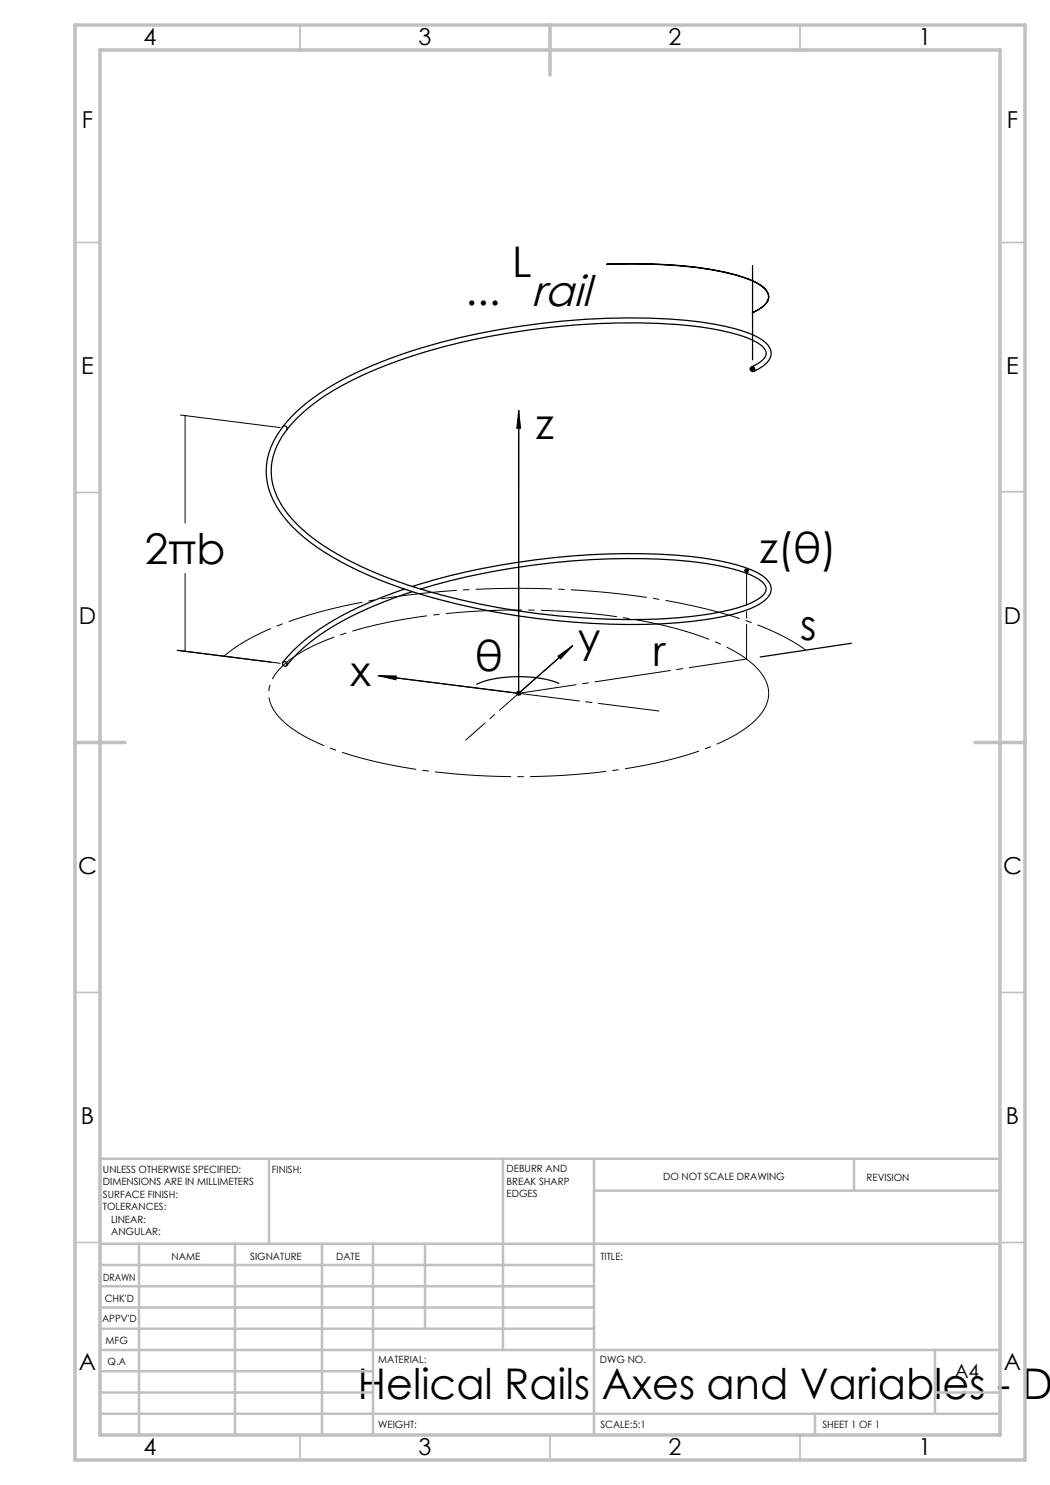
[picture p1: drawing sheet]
<svg xmlns="http://www.w3.org/2000/svg" width="210mm" height="297mm" viewBox="0 0 210 297" stroke-linecap="round" stroke-linejoin="round" font-family="sans-serif">
<g fill="none" stroke="#000" stroke-width=".2">
<path d="M150 73.8h1M150.2 73.5l.7 .7M150.5 73.3v1M150.9 73.5l-.7 .7M36.1 83l19.9 2.5M37 83.1v21.5M103.7 82.1v56.7M103.7 82.1l.4 3.6h-.7zM37 114.7v15.6M148.8 114.1h1M149 113.8l.7 .7M149.3 113.6v1"/>
<path d="M149.7 113.8l-.7 .7M36.1 130.1l19.9 2.6M75.7 135.1l28 3.6M75.7 135.1l3.6 .1-.1 .8zM103.2 138.7h1M103.4 138.3l.7 .7M103.7 138.7h.1M103.7 138.8h.1M103.7 138.2v1M104.1 138.3l-.7 .7M111.6 131.2l2.9-2-2.4 2.6zM114.5 129.2l-10.8 9.5"/>
</g>
<g fill="none" stroke="#000" stroke-width=".25">
<path d="M150.5 53.1v18.9M150.3 73.4l.9-.4a3.2 3.2 0 0 0 2-2.1 2.1 2.1 0 0 0-1.2-2 20.2 20.2 0 0 0-7.9-2.8 114.5 114.5 0 0 0-33.7-.7 124.3 124.3 0 0 0-37.1 9.3 43.6 43.6 0 0 0-14.9 10l-1 1.3M150.5 62.5a6.7 6.7 0 0 0 2.7-1.9 2.19 2.19 0 0 0-.7-3.2l-1.8-1.1a38.8 38.8 0 0 0-11.7-2.8 125 125 0 0 0-17.6-.7 109.2 109.2 0 0 1 21.3 1.2 25 25 0 0 1 9.1 2.8 3.2 3.2 0 0 1 1.9 2.9 5 5 0 0 1-3.2 2.8M150.7 74.3a5.9 5.9 0 0 0 3.4-2.9 2.63 2.63 0 0 0-1.1-3 18.6 18.6 0 0 0-8-3.1 105.2 105.2 0 0 0-28-1.4 135.3 135.3 0 0 0-40.7 8.4 51.6 51.6 0 0 0-17.2 10.2l-2.5 2.8M56.6 85.3a13.5 13.5 0 0 0-.2 17.6 37.4 37.4 0 0 0 13.6 10.4 100.8 100.8 0 0 0 25.4 8.4 145.1 145.1 0 0 0 42.9 2.6 39.1 39.1 0 0 0 12.9-3.1 4.7 4.7 0 0 0 3-3 3.1 3.1 0 0 0-1.8-3.1 23 23 0 0 0-8.5-2.9 115.8 115.8 0 0 0-33.2-.7 142.6 142.6 0 0 0-28.2 5.8M56.6 85.3a.5 .5 0 0 1 .7 0 .5 .5 0 0 1 0 .7M57.4 86a12.6 12.6 0 0 0 0 16.6 37.2 37.2 0 0 0 13.4 10 100.6 100.6 0 0 0 25.1 8.2 143.8 143.8 0 0 0 42.4 2.5 37.3 37.3 0 0 0 12.5-3 3.8 3.8 0 0 0 2.4-2.4 2.45 2.45 0 0 0-1.4-2 22.6 22.6 0 0 0-8.3-2.8 115.6 115.6 0 0 0-32.8-.6 142.9 142.9 0 0 0-26.6 5.3M103.7 82.1v56.6l-28-3.6M80.9 117.8a63.4 63.4 0 0 0-20.2 10.5 27.6 27.6 0 0 0-4.1 4.2M82.5 118.3a62.7 62.7 0 0 0-21.6 11.1l-2.5 2.4-1 1.3M149.3 114.1v.3M35.5 130.1l18.7 2.3"/>
<path d="M111.8 136.7a24.4 24.4 0 0 0-16.3 .1l-.2 .1M114.5 129.2l-10.6 9.3M170.3 128.7l-18.3 2.7"/>
<circle cx="150.5" cy="62.5" r=".02"/>
<circle cx="150.5" cy="73.9" r=".48"/>
<circle cx="57" cy="132.7" r=".47"/>
</g>
<path d="M153.6 139.7a7.4 7.4 0 0 0-3-6.8 38.2 38.2 0 0 0-14.9-7.1 134.9 134.9 0 0 0-48.1-2.9 80.4 80.4 0 0 0-25.5 6.5 16.2 16.2 0 0 0-7.8 6.9 6.4 6.4 0 0 0 1.7 7.3 29.7 29.7 0 0 0 12 6.7 118.3 118.3 0 0 0 37.7 5 111.8 111.8 0 0 0 34.8-5.3 27 27 0 0 0 11.4-6.8 7.6 7.6 0 0 0 1.7-3.5" fill="none" stroke="#000" stroke-width=".2" stroke-dasharray="15.2 1.3 1.3 1.3" stroke-dashoffset="1" stroke-linecap="butt"/>
<path d="M44.8 131.2a45.5 45.5 0 0 1 16.5-8.1 155.6 155.6 0 0 1 46.6-5.4 142.7 142.7 0 0 1 40.7 6.2 46.5 46.5 0 0 1 12.6 6.1" fill="none" stroke="#000" stroke-width=".2" stroke-dasharray="15.2 1.3 1.3 1.3" stroke-dashoffset="4.3" stroke-linecap="butt"/>
<g fill="none" stroke="#c0c0c0" stroke-width=".35">
<path d="M60 5v5M160 5v5M15 48.5h5M200 48.5h5M15 98.5h5M200 98.3h5M15 198.5h5M200 198.5h5M15 248.5h5M200 248.5h5M60 287v5M110 287v5"/>
<path d="M160 287v5"/>
</g>
<g fill="none" stroke="#c0c0c0" stroke-width=".5">
<path d="M53.8 231.8v17M100.6 231.8v38.2M118.8 231.8v55.2M118.8 238.1h81.2M170.8 231.8v6.3M200 231.8h-180v55.2M20 248.8h180M20 257.3h98.8M20 253h98.8M27.8 248.8v38.2M47 248.8v38.2M64.4 248.8v38.2"/>
<path d="M74.6 248.8v38.2M85 248.8v17M20 265.8h98.8M20 261.5h98.8M20 278.5h54.6M20 274.3h54.6M20 270h180M187 278.5h13M187 270v12.8M20 282.8h180M163 282.8v4.2"/>
</g>
<path d="M15 5h190v287h-190zM20 10h180v277h-180zM110 5v10M15 148.5h10M195 148.5h10" fill="none" stroke="#c0c0c0" stroke-width=".7"/>
<path d="M149.3 114.1v17.7" fill="none" stroke="#000" stroke-width=".2" stroke-dasharray="15.2 1.3 1.3 1.3" stroke-dashoffset="8.3"/>
<path d="M103.7 138.7l45.6-6.9" fill="none" stroke="#000" stroke-width=".2" stroke-dasharray="15.2 1.3 1.3 1.3" stroke-dashoffset="3.6"/>
<path d="M93.1 148l10.6-9.3" fill="none" stroke="#000" stroke-width=".2" stroke-dasharray="15.2 1.3 1.3 1.3" stroke-dashoffset="10.1"/>
<path d="M103.7 138.7l28.1 3.5" fill="none" stroke="#000" stroke-width=".2" stroke-dasharray="15.2 1.3 1.3 1.3" stroke-dashoffset="3"/>
<path d="M111.6 131.2l2.9-2-2.4 2.6zM75.7 135.1l3.6 .1-.1 .8zM103.7 82.1l.4 3.6h-.7z" fill="#000"/>
<text font-size="8.8" x="106.3" y="61.1">rail</text>
<g font-size="8.5">
<text x="102.4" y="55.4">L</text>
<text x="93.1" y="61.1">...</text>
<text x="107.2" y="87.9">z</text>
<text x="28.9" y="112.9">2πb</text>
<text x="152" y="112.5">z(θ)</text>
<text x="115.6" y="130.7">y</text>
<text x="160.1" y="128.1">s</text>
<text x="70.1" y="137.2">x</text>
<text x="95" y="134.2">θ</text>
<text x="130.6" y="133.3">r</text>
<text x="71.6" y="279.7">Helical Rails Axes and Variables - Di</text>
</g>
<g font-size="4.7">
<text x="28.7" y="9">4</text>
<text x="83.7" y="9">3</text>
<text x="133.7" y="9">2</text>
<text x="183.7" y="9">1</text>
<text x="16.4" y="25.5">F</text>
<text x="201.4" y="25.5">F</text>
<text x="16.2" y="74.7">E</text>
<text x="201.2" y="74.8">E</text>
<text x="15.8" y="124.7">D</text>
<text x="200.8" y="124.7">D</text>
<text x="15.6" y="174.7">C</text>
<text x="200.6" y="174.8">C</text>
<text x="16.2" y="224.8">B</text>
<text x="201.2" y="224.8">B</text>
<text x="15.8" y="274">A</text>
<text x="200.8" y="274">A</text>
<text x="28.7" y="291">4</text>
<text x="83.7" y="291">3</text>
<text x="133.7" y="291">2</text>
<text x="183.7" y="291">1</text>
</g>
<text font-size="3.9" x="190.9" y="275.5">A4</text>
<g font-size="2">
<text x="20.6" y="234.6">UNLESS OTHERWISE SPECIFIED:</text>
<text x="20.6" y="237.1">DIMENSIONS ARE IN MILLIMETERS</text>
<text x="20.6" y="239.6">SURFACE FINISH:</text>
<text x="54.4" y="234.6">FINISH:</text>
<text x="101.3" y="234.5">DEBURR AND</text>
<text x="101.3" y="237">BREAK SHARP</text>
<text x="101.3" y="239.5">EDGES</text>
<text x="132.6" y="236">DO NOT SCALE DRAWING</text>
<text x="173.3" y="236.2">REVISION</text>
<text x="20.6" y="242.1">TOLERANCES:</text>
<text x="22.2" y="244.6">LINEAR:</text>
<text x="22.2" y="247.1">ANGULAR:</text>
<text x="34.3" y="252">NAME</text>
<text x="50" y="251.9">SIGNATURE</text>
<text x="67.2" y="251.9">DATE</text>
<text x="120.1" y="251.9">TITLE:</text>
<text x="20.6" y="256.1">DRAWN</text>
<text x="20.9" y="260.3">CHK'D</text>
<text x="20.4" y="264.4">APPV'D</text>
<text x="21.1" y="268.8">MFG</text>
<text x="21.5" y="273">Q.A</text>
<text x="75.6" y="272.5">MATERIAL:</text>
<text x="120" y="272.5">DWG NO.</text>
<text x="75.6" y="285.5">WEIGHT:</text>
<text x="120.1" y="285.6">SCALE:5:1</text>
<text x="164.5" y="285.6">SHEET 1 OF 1</text>
</g>
</svg>
